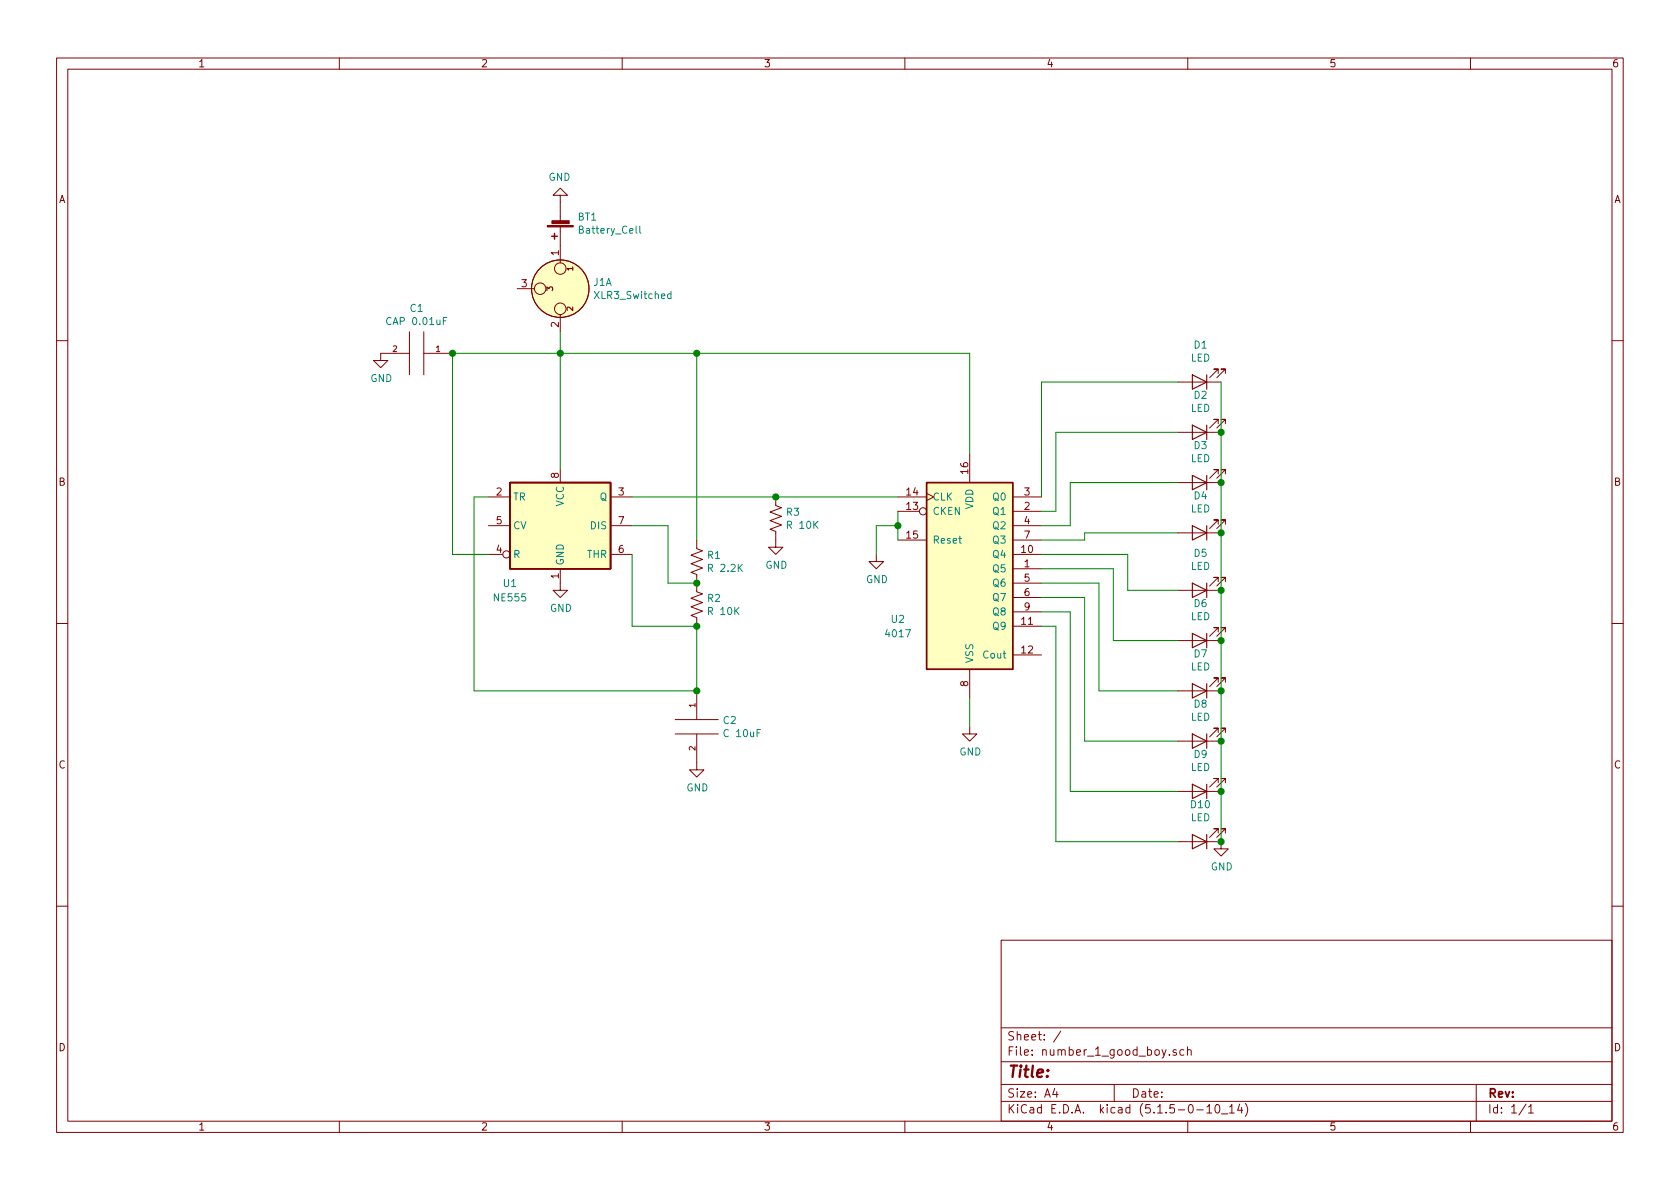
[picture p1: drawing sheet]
EESchema Schematic File Version 4
EELAYER 30 0
EELAYER END
$Descr A4 11693 8268
encoding utf-8
Sheet 1 1
Title ""
Date ""
Rev ""
Comp ""
Comment1 ""
Comment2 ""
Comment3 ""
Comment4 ""
$EndDescr
$Comp
L Timer:NE555 U1
U 1 1
P 3900 3650
F 0 "U1" H 3550 3250 50  0000 C CNN
F 1 "NE555" H 3550 3150 50  0000 C CNN
F 2 "Package_SO:SOIC-8_3.9x4.9mm_P1.27mm" H 3900 3650 50  0001 C CNN
F 3 "http://www.ti.com/lit/ds/symlink/ne555.pdf" H 3900 3650 50  0001 C CNN
F 4 "C7593" H 3900 3650 50  0001 C CNN "LCSC"
	1    3900 3650
	1    0    0    -1  
$EndComp
$Comp
L Device:Battery_Cell BT1
U 1 1
P 3900 1500
F 0 "BT1" H 3782 1504 50  0000 R CNN
F 1 "Battery_Cell" H 3782 1595 50  0000 R CNN
F 2 "Battery:BatteryHolder_Keystone_1058_1x2032" V 3900 1560 50  0001 C CNN
F 3 "~" V 3900 1560 50  0001 C CNN
	1    3900 1500
	-1   0    0    1   
$EndComp
$Comp
L power:GND #PWR01
U 1 1
P 3900 1400
F 0 "#PWR01" H 3900 1150 50  0001 C CNN
F 1 "GND" H 3905 1227 50  0000 C CNN
F 2 "" H 3900 1400 50  0001 C CNN
F 3 "" H 3900 1400 50  0001 C CNN
	1    3900 1400
	-1   0    0    1   
$EndComp
$Comp
L pspice:CAP C1
U 1 1
P 2900 2450
F 0 "C1" V 2585 2450 50  0000 C CNN
F 1 "CAP 0.01uF" V 2676 2450 50  0000 C CNN
F 2 "Capacitor_SMD:C_0603_1608Metric" H 2900 2450 50  0001 C CNN
F 3 "~" H 2900 2450 50  0001 C CNN
F 4 "C57112" V 2900 2450 50  0001 C CNN "LCSC"
	1    2900 2450
	0    1    1    0   
$EndComp
Wire Wire Line
	3400 3850 3150 3850
Wire Wire Line
	3150 3850 3150 2450
Wire Wire Line
	3150 2450 3900 2450
Connection ~ 3900 2450
Wire Wire Line
	3400 3450 3300 3450
Wire Wire Line
	4850 4800 4850 4350
$Comp
L pspice:CAP C2
U 1 1
P 4850 5050
F 0 "C2" H 5028 5096 50  0000 L CNN
F 1 "C 10uF" H 5028 5005 50  0000 L CNN
F 2 "Capacitor_SMD:C_0603_1608Metric" H 4850 5050 50  0001 C CNN
F 3 "~" H 4850 5050 50  0001 C CNN
F 4 " C19702" H 4850 5050 50  0001 C CNN "LCSC"
	1    4850 5050
	1    0    0    -1  
$EndComp
Connection ~ 4850 4800
$Comp
L power:GND #PWR03
U 1 1
P 4850 5300
F 0 "#PWR03" H 4850 5050 50  0001 C CNN
F 1 "GND" H 4855 5127 50  0000 C CNN
F 2 "" H 4850 5300 50  0001 C CNN
F 3 "" H 4850 5300 50  0001 C CNN
	1    4850 5300
	1    0    0    -1  
$EndComp
Wire Wire Line
	3300 3450 3300 4800
Wire Wire Line
	3300 4800 4850 4800
Wire Wire Line
	4400 3850 4400 4350
Wire Wire Line
	4400 4350 4850 4350
$Comp
L Device:R_US R2
U 1 1
P 4850 4200
F 0 "R2" H 4918 4246 50  0000 L CNN
F 1 "R 10K" H 4918 4155 50  0000 L CNN
F 2 "Resistor_SMD:R_0603_1608Metric" V 4890 4190 50  0001 C CNN
F 3 "~" H 4850 4200 50  0001 C CNN
F 4 "C25804" H 4850 4200 50  0001 C CNN "LCSC"
	1    4850 4200
	1    0    0    -1  
$EndComp
Connection ~ 4850 4350
$Comp
L Device:R_US R1
U 1 1
P 4850 3900
F 0 "R1" H 4918 3946 50  0000 L CNN
F 1 "R 2.2K" H 4918 3855 50  0000 L CNN
F 2 "Resistor_SMD:R_0603_1608Metric" V 4890 3890 50  0001 C CNN
F 3 "~" H 4850 3900 50  0001 C CNN
F 4 "C4190" H 4850 3900 50  0001 C CNN "LCSC"
	1    4850 3900
	1    0    0    -1  
$EndComp
Wire Wire Line
	4400 3650 4650 3650
Wire Wire Line
	4650 3650 4650 4050
Wire Wire Line
	4650 4050 4850 4050
Connection ~ 4850 4050
$Comp
L power:GND #PWR02
U 1 1
P 3900 4050
F 0 "#PWR02" H 3900 3800 50  0001 C CNN
F 1 "GND" H 3905 3877 50  0000 C CNN
F 2 "" H 3900 4050 50  0001 C CNN
F 3 "" H 3900 4050 50  0001 C CNN
	1    3900 4050
	1    0    0    -1  
$EndComp
$Comp
L Device:R_US R3
U 1 1
P 5400 3600
F 0 "R3" H 5468 3646 50  0000 L CNN
F 1 "R 10K" H 5468 3555 50  0000 L CNN
F 2 "Resistor_SMD:R_0603_1608Metric" V 5440 3590 50  0001 C CNN
F 3 "~" H 5400 3600 50  0001 C CNN
F 4 "C25804" H 5400 3600 50  0001 C CNN "LCSC"
	1    5400 3600
	1    0    0    -1  
$EndComp
$Comp
L power:GND #PWR04
U 1 1
P 5400 3750
F 0 "#PWR04" H 5400 3500 50  0001 C CNN
F 1 "GND" H 5405 3577 50  0000 C CNN
F 2 "" H 5400 3750 50  0001 C CNN
F 3 "" H 5400 3750 50  0001 C CNN
	1    5400 3750
	1    0    0    -1  
$EndComp
$Comp
L 4xxx:4017 U2
U 1 1
P 6750 3950
F 0 "U2" H 6250 3600 50  0000 C CNN
F 1 "4017" H 6250 3500 50  0000 C CNN
F 2 "Package_SO:SOIC-16_3.9x9.9mm_P1.27mm" H 6750 3950 50  0001 C CNN
F 3 "http://www.intersil.com/content/dam/Intersil/documents/cd40/cd4017bms-22bms.pdf" H 6750 3950 50  0001 C CNN
F 4 "C11349" H 6750 3950 50  0001 C CNN "LCSC"
	1    6750 3950
	1    0    0    -1  
$EndComp
Wire Wire Line
	5400 3450 6250 3450
Connection ~ 5400 3450
$Comp
L Device:LED D1
U 1 1
P 8350 2650
F 0 "D1" H 8343 2395 50  0000 C CNN
F 1 "LED" H 8343 2486 50  0000 C CNN
F 2 "LED_SMD:LED_0603_1608Metric" H 8350 2650 50  0001 C CNN
F 3 "~" H 8350 2650 50  0001 C CNN
F 4 "C158100" H 8350 2650 50  0001 C CNN "LCSC"
	1    8350 2650
	-1   0    0    1   
$EndComp
$Comp
L Device:LED D2
U 1 1
P 8350 3000
F 0 "D2" H 8343 2745 50  0000 C CNN
F 1 "LED" H 8343 2836 50  0000 C CNN
F 2 "LED_SMD:LED_0603_1608Metric" H 8350 3000 50  0001 C CNN
F 3 "~" H 8350 3000 50  0001 C CNN
F 4 "C158100" H 8350 3000 50  0001 C CNN "LCSC"
	1    8350 3000
	-1   0    0    1   
$EndComp
$Comp
L Device:LED D3
U 1 1
P 8350 3350
F 0 "D3" H 8343 3095 50  0000 C CNN
F 1 "LED" H 8343 3186 50  0000 C CNN
F 2 "LED_SMD:LED_0603_1608Metric" H 8350 3350 50  0001 C CNN
F 3 "~" H 8350 3350 50  0001 C CNN
F 4 "C158100" H 8350 3350 50  0001 C CNN "LCSC"
	1    8350 3350
	-1   0    0    1   
$EndComp
$Comp
L Device:LED D4
U 1 1
P 8350 3700
F 0 "D4" H 8343 3445 50  0000 C CNN
F 1 "LED" H 8343 3536 50  0000 C CNN
F 2 "LED_SMD:LED_0603_1608Metric" H 8350 3700 50  0001 C CNN
F 3 "~" H 8350 3700 50  0001 C CNN
F 4 "C158100" H 8350 3700 50  0001 C CNN "LCSC"
	1    8350 3700
	-1   0    0    1   
$EndComp
$Comp
L Device:LED D5
U 1 1
P 8350 4100
F 0 "D5" H 8343 3845 50  0000 C CNN
F 1 "LED" H 8343 3936 50  0000 C CNN
F 2 "LED_SMD:LED_0603_1608Metric" H 8350 4100 50  0001 C CNN
F 3 "~" H 8350 4100 50  0001 C CNN
F 4 "C158100" H 8350 4100 50  0001 C CNN "LCSC"
	1    8350 4100
	-1   0    0    1   
$EndComp
$Comp
L Device:LED D6
U 1 1
P 8350 4450
F 0 "D6" H 8343 4195 50  0000 C CNN
F 1 "LED" H 8343 4286 50  0000 C CNN
F 2 "LED_SMD:LED_0603_1608Metric" H 8350 4450 50  0001 C CNN
F 3 "~" H 8350 4450 50  0001 C CNN
F 4 "C158100" H 8350 4450 50  0001 C CNN "LCSC"
	1    8350 4450
	-1   0    0    1   
$EndComp
$Comp
L Device:LED D7
U 1 1
P 8350 4800
F 0 "D7" H 8343 4545 50  0000 C CNN
F 1 "LED" H 8343 4636 50  0000 C CNN
F 2 "LED_SMD:LED_0603_1608Metric" H 8350 4800 50  0001 C CNN
F 3 "~" H 8350 4800 50  0001 C CNN
F 4 "C158100" H 8350 4800 50  0001 C CNN "LCSC"
	1    8350 4800
	-1   0    0    1   
$EndComp
$Comp
L Device:LED D8
U 1 1
P 8350 5150
F 0 "D8" H 8343 4895 50  0000 C CNN
F 1 "LED" H 8343 4986 50  0000 C CNN
F 2 "LED_SMD:LED_0603_1608Metric" H 8350 5150 50  0001 C CNN
F 3 "~" H 8350 5150 50  0001 C CNN
F 4 "C158100" H 8350 5150 50  0001 C CNN "LCSC"
	1    8350 5150
	-1   0    0    1   
$EndComp
$Comp
L Device:LED D9
U 1 1
P 8350 5500
F 0 "D9" H 8343 5245 50  0000 C CNN
F 1 "LED" H 8343 5336 50  0000 C CNN
F 2 "LED_SMD:LED_0603_1608Metric" H 8350 5500 50  0001 C CNN
F 3 "~" H 8350 5500 50  0001 C CNN
F 4 "C158100" H 8350 5500 50  0001 C CNN "LCSC"
	1    8350 5500
	-1   0    0    1   
$EndComp
$Comp
L Device:LED D10
U 1 1
P 8350 5850
F 0 "D10" H 8343 5595 50  0000 C CNN
F 1 "LED" H 8343 5686 50  0000 C CNN
F 2 "LED_SMD:LED_0603_1608Metric" H 8350 5850 50  0001 C CNN
F 3 "~" H 8350 5850 50  0001 C CNN
F 4 "C158100" H 8350 5850 50  0001 C CNN "LCSC"
	1    8350 5850
	-1   0    0    1   
$EndComp
Wire Wire Line
	7250 3450 7250 2650
Wire Wire Line
	7250 2650 8200 2650
Wire Wire Line
	7250 3550 7350 3550
Wire Wire Line
	7350 3550 7350 3000
Wire Wire Line
	7350 3000 8200 3000
Wire Wire Line
	7250 3650 7450 3650
Wire Wire Line
	7450 3650 7450 3350
Wire Wire Line
	7450 3350 8200 3350
Wire Wire Line
	7250 3750 7550 3750
Wire Wire Line
	7550 3750 7550 3700
Wire Wire Line
	7550 3700 8200 3700
Wire Wire Line
	7250 4350 7350 4350
Wire Wire Line
	7350 4350 7350 5850
Wire Wire Line
	7350 5850 8200 5850
Wire Wire Line
	7250 4250 7450 4250
Wire Wire Line
	7450 4250 7450 5500
Wire Wire Line
	7450 5500 8200 5500
Wire Wire Line
	7250 4150 7550 4150
Wire Wire Line
	7550 4150 7550 5150
Wire Wire Line
	7550 5150 8200 5150
Wire Wire Line
	7250 4050 7650 4050
Wire Wire Line
	7650 4050 7650 4800
Wire Wire Line
	7650 4800 8200 4800
Wire Wire Line
	7250 3950 7750 3950
Wire Wire Line
	7750 3950 7750 4450
Wire Wire Line
	7750 4450 8200 4450
Wire Wire Line
	7250 3850 7850 3850
Wire Wire Line
	7850 3850 7850 4100
Wire Wire Line
	7850 4100 8200 4100
Wire Wire Line
	6250 3550 6250 3650
$Comp
L power:GND #PWR05
U 1 1
P 6100 3850
F 0 "#PWR05" H 6100 3600 50  0001 C CNN
F 1 "GND" H 6105 3677 50  0000 C CNN
F 2 "" H 6100 3850 50  0001 C CNN
F 3 "" H 6100 3850 50  0001 C CNN
	1    6100 3850
	1    0    0    -1  
$EndComp
Wire Wire Line
	6250 3650 6100 3650
Wire Wire Line
	6100 3650 6100 3850
Connection ~ 6250 3650
Wire Wire Line
	6250 3650 6250 3750
$Comp
L power:GND #PWR06
U 1 1
P 6750 5050
F 0 "#PWR06" H 6750 4800 50  0001 C CNN
F 1 "GND" H 6755 4877 50  0000 C CNN
F 2 "" H 6750 5050 50  0001 C CNN
F 3 "" H 6750 5050 50  0001 C CNN
	1    6750 5050
	1    0    0    -1  
$EndComp
Wire Wire Line
	6750 4850 6750 5050
Wire Wire Line
	6750 3150 6750 2450
Wire Wire Line
	8500 2650 8500 3000
Wire Wire Line
	8500 3000 8500 3350
Connection ~ 8500 3000
Wire Wire Line
	8500 3350 8500 3700
Connection ~ 8500 3350
Wire Wire Line
	8500 3700 8500 4100
Connection ~ 8500 3700
Wire Wire Line
	8500 4100 8500 4450
Connection ~ 8500 4100
Wire Wire Line
	8500 4450 8500 4800
Connection ~ 8500 4450
Wire Wire Line
	8500 5150 8500 5500
Wire Wire Line
	8500 5150 8500 4800
Connection ~ 8500 5150
Connection ~ 8500 4800
Wire Wire Line
	8500 5500 8500 5850
Connection ~ 8500 5500
$Comp
L Connector:XLR3_Switched J1
U 1 1
P 3900 2000
F 0 "J1" V 3854 2228 50  0000 L CNN
F 1 "XLR3_Switched" V 3945 2228 50  0000 L CNN
F 2 "switch:surface_mount_switch_SK-3296S-01-L2" H 3900 2100 50  0001 C CNN
F 3 " ~" H 3900 2100 50  0001 C CNN
F 4 "C500051" V 3900 2000 50  0001 C CNN "LCSC"
	1    3900 2000
	0    1    1    0   
$EndComp
Wire Wire Line
	3900 2300 3900 2450
Wire Wire Line
	3900 2450 4850 2450
Wire Wire Line
	4400 3450 5400 3450
Wire Wire Line
	4850 3750 4850 2450
Connection ~ 4850 2450
Wire Wire Line
	4850 2450 6750 2450
Connection ~ 3150 2450
$Comp
L power:GND #PWR0101
U 1 1
P 2650 2450
F 0 "#PWR0101" H 2650 2200 50  0001 C CNN
F 1 "GND" H 2655 2277 50  0000 C CNN
F 2 "" H 2650 2450 50  0001 C CNN
F 3 "" H 2650 2450 50  0001 C CNN
	1    2650 2450
	1    0    0    -1  
$EndComp
Wire Wire Line
	3900 2450 3900 3250
$Comp
L power:GND #PWR0102
U 1 1
P 8500 5850
F 0 "#PWR0102" H 8500 5600 50  0001 C CNN
F 1 "GND" H 8505 5677 50  0000 C CNN
F 2 "" H 8500 5850 50  0001 C CNN
F 3 "" H 8500 5850 50  0001 C CNN
	1    8500 5850
	1    0    0    -1  
$EndComp
Connection ~ 8500 5850
$EndSCHEMATC
